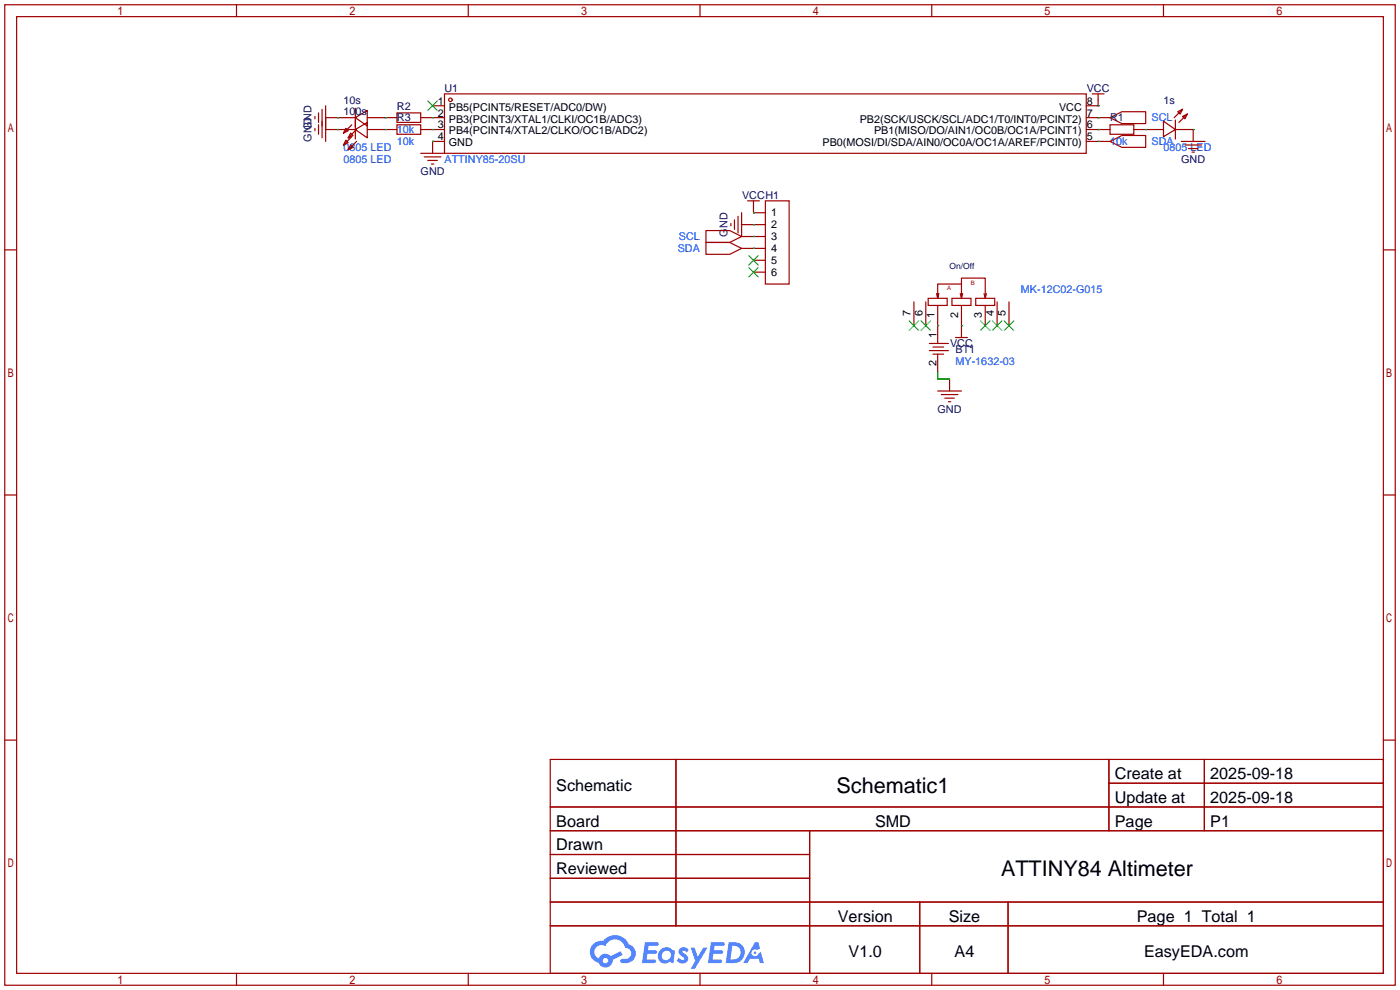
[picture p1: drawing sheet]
<svg xmlns="http://www.w3.org/2000/svg" width="299mm" height="212mm" viewBox="0 0 299 212" stroke-linecap="round" stroke-linejoin="round" font-family="sans-serif">
<g fill="none" stroke="#a10000" stroke-width=".25">
<path d="M1 1h297.2v209.6h-297.2zM3.6 3.6h292.1v204.4h-292.1zM50.5 1v2.6M100.1 1v2.6M149.6 1v2.6M199.1 1v2.6M248.7 1v2.6M1 53.4h2.6M295.7 53.4h2.5M1 105.8h2.6M295.7 105.8h2.5M1 158.2h2.6"/>
<path d="M295.7 158.2h2.5M117.6 162.3h178.1v45.7h-178.1zM117.6 172.5h178.1M117.6 177.5h178.1M144.5 162.3v35.6M173 177.5v30.5M237 162.3v15.2M237 167.4h58.7M257.4 162.3v15.2M117.6 182.6h55.4M117.6 192.8h178.1M117.6 187.7h55.4"/>
<path d="M117.6 197.9h178.1M196.6 192.8v15.2M215.4 192.8v15.2M50.5 208v2.6M100.1 208v2.6M149.6 208v2.6M199.1 208v2.6M248.7 208v2.6"/>
</g>
<g fill="#5487ff">
<path d="M145.3 202.7a1.3 1.3 0 0 1 1.9 .3l-.4 .6a.54 .54 0 0 0-.9-.2l.1 .2a1.34 1.34 0 0 1 .9 1.8 1.47 1.47 0 0 1-2.3-.1l.5-.6 .8 .5a.31 .31 0 0 0 .4-.3 .31 .31 0 0 0-.3-.4 1.12 1.12 0 0 1-.7-1.8z"/>
<path d="M147.6 202.5h.9l.6 2 1.2-2h.9l-2.7 4.6h-.9l1-1.7z"/>
<path d="M137.8 201.4h1.7a1.31 1.31 0 0 1 1.2 .2 .4 .4 0 0 1-.3 .5l-1.8 .1-.1 .9h1.6a.4 .4 0 0 1 .4 .4 .4 .4 0 0 1-.5 .4h-1.6l-.2 1.2h1.4a.46 .46 0 0 1 .5 0 .46 .46 0 0 1 .1 .5l-.4 .2h-2.6z"/>
<path d="M151.9 201.4h1.7a1.32 1.32 0 0 1 1.2 .2 .39 .39 0 0 1-.3 .5l-1.8 .1-.1 .9h1.6a.4 .4 0 0 1 .4 .4 .4 .4 0 0 1-.4 .4h-1.7l-.2 1.2h1.4a.46 .46 0 0 1 .5 0 .46 .46 0 0 1 .1 .5l-.4 .2h-2.6z"/>
<path d="M161.3 201.4h.8l.3 1.3-.6 .4a.75 .75 0 0 0-1.1 .3 .75 .75 0 0 0 .5 1 .75 .75 0 0 0 .9-.7l.5-.2 .6 2.3h-.8l-.3-.9h-1.8l-.5 .9h-1z"/>
<path d="M155.7 201.4l-.6 4.4h1.5a2.27 2.27 0 0 0 2.6-2.2 2.27 2.27 0 0 0-2.7-2.2zM156.5 202.1a1.5 1.5 0 0 1 1.8 1.6 1.5 1.5 0 0 1-1.9 1.4h-.3z"/>
<path d="M141.2 203a1.6 1.6 0 0 0-.3 2.3 1.6 1.6 0 0 0 2.3 .2l.7 .3 .3-2.4-.1-.3-.5-.1a1.58 1.58 0 0 0-2.4 0zM141.8 203.5a.98 .98 0 0 1 1.6 .4 .98 .98 0 0 1-1.1 1.3 .94 .94 0 0 1-.9-.7 .94 .94 0 0 1 .4-1z"/>
<path d="M126.8 201.8a2.37 2.37 0 0 0 1.1 4 1.54 1.54 0 0 0 1.8 1 1.54 1.54 0 0 0 1.2-1.6l2.2-1.1-.5-.8-2 1a1.57 1.57 0 0 0-2.7 .5 1.5 1.5 0 0 1-.7-2.1 1.5 1.5 0 0 1 2.2-.5 2.23 2.23 0 0 1 2.3-1.4 2.23 2.23 0 0 1 2 1.8 1.16 1.16 0 0 1 1.2 1.1 1.16 1.16 0 0 1-1.1 1.2h-.7a.47 .47 0 0 0-.5 .4 .47 .47 0 0 0 .4 .5 2.17 2.17 0 0 0 2.5-.9 2.17 2.17 0 0 0-.3-2.7l-.8-.4a3.2 3.2 0 0 0-5.5-.7l-1.1 .1zM128.8 205.3a.6 .6 0 0 1 1.2 0 .6 .6 0 0 1-1.2 0z"/>
<circle cx="161.4" cy="203.6" r=".28"/>
</g>
<g fill="none" stroke="#a10000" stroke-width=".25">
<path d="M67.3 24.9v.5M67.3 27.4v.5M68.1 24.1v2.1M68.1 26.7v2M68.8 23.4v6.1M69.6 25.1h2.5M69.6 27.7h2.5M69.6 22.6v7.6M82.3 25.1h2.5M82.3 27.7h2.5M84.8 24.1h5.1v2.1h-5.1zM84.8 26.7h5.1v2h-5.1z"/>
<path d="M89.9 25.1h5.1M89.9 27.7h5.1M89.9 32.8h5.1M90.7 33.5h3.5M91.4 34.3h2.1M92.2 35.1h.5M92.5 22.6h2.5M95 20.1h137.2v12.7h-137.2zM95 30.2h-2.5v2.6M232.2 25.1h5M232.2 27.7h5M232.2 30.2h5"/>
<path d="M233.4 20.1h2.6M234.7 20.1v2.5h-2.5M237.2 26.7h5.1v2h-5.1zM237.2 25.1l2.6-1.2h5.1v2.5h-5.1zM237.2 30.2l2.6-1.2h5.1v2.5h-5.1zM242.3 27.7h2.6M252.5 30.2h5.1M253.2 31h3.6M254 31.8h2M254.8 32.5h.5M255 27.7v2.5M150.9 49.3h5.1l2.5 1.2-2.5 1.3h-5.1z"/>
<path d="M150.9 51.8h5.1l2.5 1.3-2.5 1.3h-5.1zM156.2 47.8v.5M157 47v2M157.7 46.2v3.6M158.5 48h5.1M158.5 50.5h5.1M158.5 53.1h5.1M158.5 45.5v5M159.8 42.9h2.5M161 42.9v2.6h2.6M161 55.6h2.6M161 58.2h2.6"/>
<path d="M163.6 42.9h5.1v17.8h-5.1zM195.3 64.5v5.1M197.9 64.5v5.1M198.4 63.8h4v1.5h-4zM198.6 73.4h4.1M198.6 74.9h4.1M199.4 74.2h2.3M199.4 75.7h2.3M200.2 62.7l.2 1.1M200.4 65.3v8.1M200.4 75.7v3.8M203.5 63.8h4v1.5h-4z"/>
<path d="M204.2 72.1h2.6M205.2 62.7l.3 1.1M205.5 60.7h-5.1v3.1l.3-1.1M205.5 65.3v6.8M205.7 62.7l-.2 1.1v-4.4h5.1v4.4M208.5 63.8h4.1v1.5h-4.1zM210.3 62.7l.3 1.1M210.6 65.3v4.3M210.8 62.7l-.2 1.1M213.1 64.5v5.1M215.6 64.5v5.1M200.4 83.6h5.1"/>
<path d="M201.2 84.3h3.5M201.9 85.1h2.1M202.7 85.9h.5M202.9 81v2.6"/>
<circle cx="96.3" cy="21.3" r=".38"/>
</g>
<g fill="none" stroke="#3c3" stroke-width=".25">
<path d="M91.4 21.6l2.1 2M93.5 21.6l-2.1 2M160 54.6l2.1 2M160 57.2l2.1 2M162.1 54.6l-2.1 2M162.1 57.2l-2.1 2M194.3 68.6l2 2M196.3 68.6l-2 2M196.8 68.6l2.1 2M198.9 68.6l-2.1 2M209.5 68.6l2.1 2M211.6 68.6l-2.1 2"/>
<path d="M212.1 68.6l2 2M214.1 68.6l-2 2M214.6 68.6l2.1 2M216.7 68.6l-2.1 2"/>
</g>
<g fill="none" stroke="#008700" stroke-width=".25">
<path d="M72.1 25.1h.1M72.1 27.7h.1M82.3 25.1h.1M82.3 27.7h.1M92.5 30.2h.1M92.5 25.1h.1M92.5 27.7h.1M234.7 22.6h.1M234.7 25.1h.1M234.7 30.2h.1M234.7 27.7h.1M244.9 27.7h.1"/>
<path d="M255 27.7h.1M161 48h.1M161 45.5h.1M161 50.5h.1M161 53.1h.1M200.4 69.6h.1M200.4 79.5v1.5h2.5M205.5 69.6h.1"/>
</g>
<g fill="none" stroke="#870000" stroke-width=".25">
<path d="M72.1 25.1h3.8M72.1 27.7h3.8M73.9 27.4l.5 .5-1 .5zM73.9 30l.5 .5-1 .5zM74.9 28.4l.5 .6-1 .5zM74.9 31l.5 .5-1 .5zM75.2 26.7l-1.8 1.7M75.2 29.2l-1.8 1.8M75.9 25.1l2.6-1.5v3.3zM75.9 27.7l2.6-1.5v3.3zM75.9 23.1v6.6M76.2 27.7l-1.8 1.8"/>
<path d="M76.2 30.2l-1.8 1.8M78.5 25.1h3.8M78.5 27.7h3.8M244.9 27.7h3.8M248.7 25.9l2.5 1.8-2.5 1.5zM251.2 27.7h3.8M251.2 25.7v4M251.7 23.9l1-.5-.5 1zM252.7 24.9l1-.5-.5 1zM252.7 23.4l-1.7 1.7M253.7 24.4l-1.7 1.8"/>
</g>
<g font-size="4.6">
<text x="178.8" y="169.4">Schematic1</text>
<text x="213.9" y="187.2">ATTINY84 Altimeter</text>
</g>
<g font-size="3.5">
<text x="238.3" y="166.5">Create at</text>
<text x="258.7" y="166.5">2025-09-18</text>
<text x="118.9" y="169.1">Schematic</text>
<text x="238.3" y="171.6">Update at</text>
<text x="258.7" y="171.6">2025-09-18</text>
<text x="118.9" y="176.7">Board</text>
<text x="187" y="176.7">SMD</text>
<text x="238.3" y="176.7">Page</text>
<text x="258.7" y="176.7">P1</text>
<text x="118.9" y="181.8">Drawn</text>
<text x="118.9" y="186.8">Reviewed</text>
<text x="179.1" y="197">Version</text>
<text x="202.8" y="197">Size</text>
<text x="243" y="197">Page 1 Total 1</text>
<text x="181.4" y="204.6">V1.0</text>
<text x="204" y="204.6">A4</text>
<text x="244.5" y="204.6">EasyEDA.com</text>
</g>
<g font-size="2.3" fill="#000080">
<text x="73.4" y="22.1">10s</text>
<text x="84.8" y="23.4">R2</text>
<text x="95" y="19.6">U1</text>
<text x="232.3" y="19.6">VCC</text>
<text x="248.7" y="22.1">1s</text>
<text x="66.6" y="27.7" transform="rotate(-90 66.6 27.7)">GND</text>
<text x="73.4" y="24.7">100s</text>
<text x="84.8" y="26">R3</text>
<text x="237.2" y="26">R1</text>
<text x="66.6" y="30.3" transform="rotate(-90 66.6 30.3)">GND</text>
<text x="252.5" y="34.8">GND</text>
<text x="89.9" y="37.4">GND</text>
<text x="158.6" y="42.5">VCCH1</text>
<text x="155.5" y="50.6" transform="rotate(-90 155.5 50.6)">GND</text>
<text x="203" y="74.2">VCC</text>
<text x="204.2" y="75.5">BT1</text>
<text x="200.4" y="88.2">GND</text>
</g>
<g font-size="2.3">
<text x="93.6" y="22.4">1</text>
<text x="95.9" y="23.6">PB5(PCINT5/RESET/ADC0/DW)</text>
<text x="226.3" y="23.6">VCC</text>
<text x="232.3" y="22.4">8</text>
<text x="93.6" y="24.9">2</text>
<text x="93.6" y="27.5">3</text>
<text x="93.6" y="30">4</text>
<text x="95.9" y="26.2">PB3(PCINT3/XTAL1/CLKI/OC1B/ADC3)</text>
<text x="95.9" y="28.7">PB4(PCINT4/XTAL2/CLKO/OC1B/ADC2)</text>
<text x="183.7" y="26.2">PB2(SCK/USCK/SCL/ADC1/T0/INT0/PCINT2)</text>
<text x="186.8" y="28.7">PB1(MISO/DO/AIN1/OC0B/OC1A/PCINT1)</text>
<text x="232.3" y="30">5</text>
<text x="232.3" y="27.5">6</text>
<text x="232.3" y="24.9">7</text>
<text x="95.9" y="31.3">GND</text>
<text x="175.8" y="31.3">PB0(MOSI/DI/SDA/AIN0/OC0A/OC1A/AREF/PCINT0)</text>
<text x="164.8" y="46.3">1</text>
<text x="164.8" y="48.8">2</text>
<text x="164.8" y="51.3">3</text>
<text x="164.8" y="53.9">4</text>
<text x="164.8" y="56.4">5</text>
<text x="164.8" y="59">6</text>
<text x="194.6" y="67.6" transform="rotate(-90 194.6 67.6)">7</text>
<text x="197.1" y="67.6" transform="rotate(-90 197.1 67.6)">6</text>
<text x="199.7" y="68.1" transform="rotate(-90 199.7 68.1)">1</text>
<text x="204.8" y="68.1" transform="rotate(-90 204.8 68.1)">2</text>
<text x="209.8" y="68.1" transform="rotate(-90 209.8 68.1)">3</text>
<text x="212.4" y="67.6" transform="rotate(-90 212.4 67.6)">4</text>
<text x="214.9" y="67.6" transform="rotate(-90 214.9 67.6)">5</text>
<text x="200.2" y="72.1" transform="rotate(-90 200.2 72.1)">1</text>
<text x="200.2" y="78.2" transform="rotate(-90 200.2 78.2)">2</text>
</g>
<g font-size="2.3" fill="#00f">
<text x="84.8" y="28.5">10k</text>
<text x="246.1" y="26">SCL</text>
<text x="73.4" y="32.3">0805 LED</text>
<text x="73.4" y="34.8">0805 LED</text>
<text x="84.8" y="31">10k</text>
<text x="95" y="34.8">ATTINY85-20SU</text>
<text x="237.2" y="31">10k</text>
<text x="246.1" y="31">SDA</text>
<text x="248.7" y="32.3">0805 LED</text>
<text x="144.9" y="53.9">SDA</text>
<text x="145.1" y="51.4">SCL</text>
<text x="218.2" y="62.5">MK-12C02-G015</text>
<text x="204.2" y="78">MY-1632-03</text>
</g>
<text font-size="1.8" fill="#000080" x="202.9" y="57.4">On/Off</text>
<g font-size="1.3" fill="#a00000">
<text x="202.4" y="61.9">A</text>
<text x="207.5" y="60.9">B</text>
</g>
</svg>
